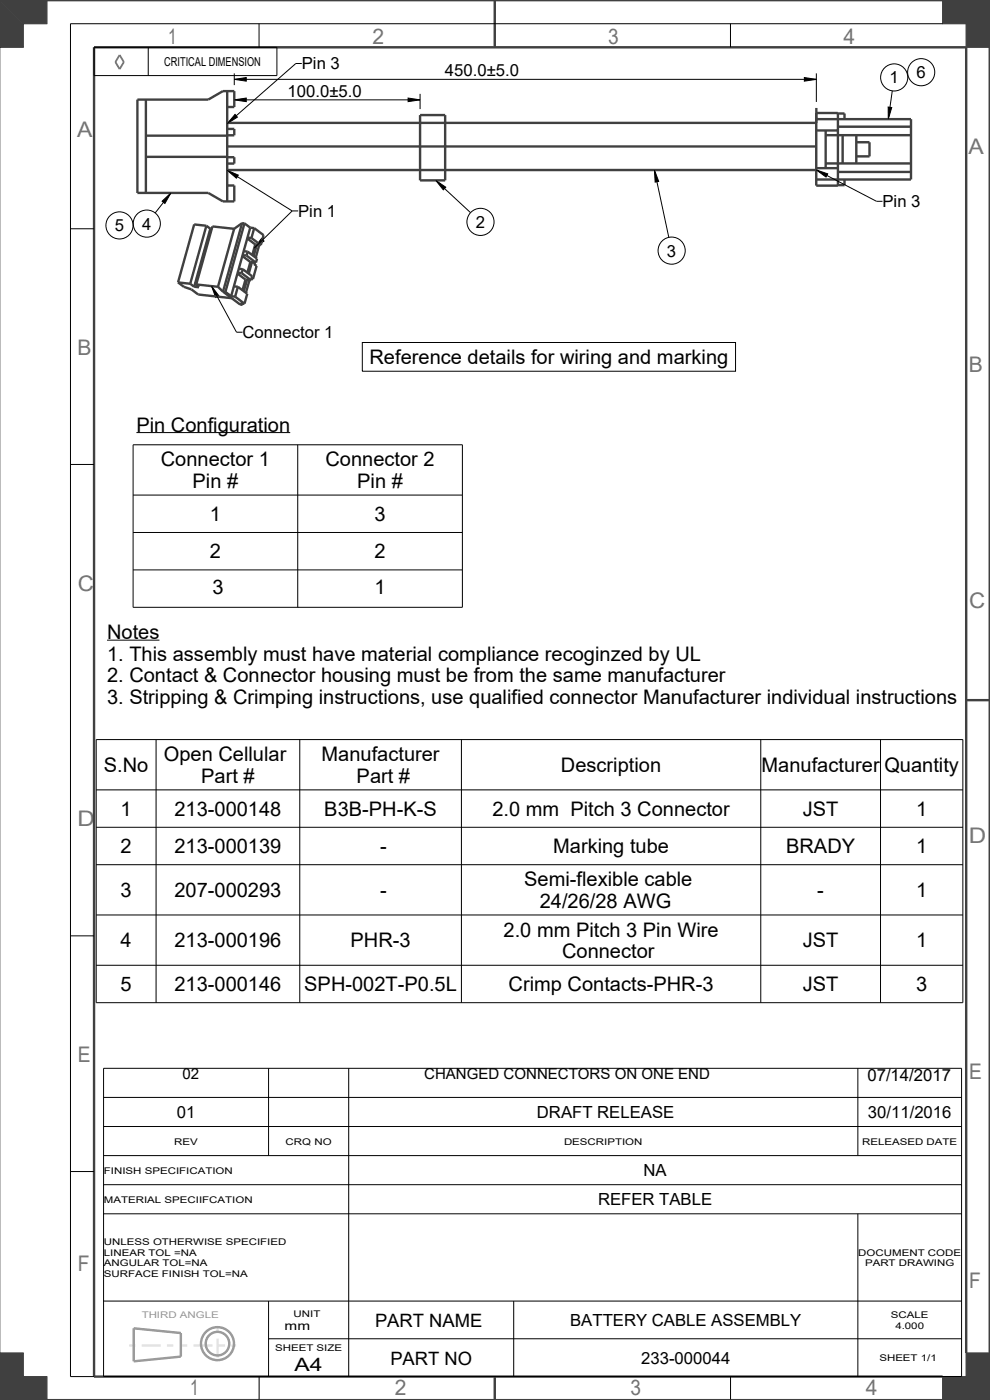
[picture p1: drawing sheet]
<svg xmlns="http://www.w3.org/2000/svg" width="210mm" height="297mm" viewBox="0 0 210 297" stroke-linecap="round" stroke-linejoin="round" font-family="sans-serif">
<path d="M-.1 0h10v5h-5v5h-5" fill="none" stroke="#969696" stroke-width=".21"/>
<path d="M4.9 5v5h-5z" fill="#404040"/>
<path d="M4.9 5v5h-4.9z" fill="none" stroke="#404040" stroke-width=".21"/>
<path d="M9.9 0v5h-5z" fill="#404040"/>
<path d="M9.9 0v5h-5z" fill="none" stroke="#404040" stroke-width=".21"/>
<path d="M-.1 0h10l-5 5z" fill="#404040"/>
<path d="M0 0h9.9l-5 5z" fill="none" stroke="#404040" stroke-width=".21"/>
<path d="M-.1 0l5 5-5 5z" fill="#404040"/>
<path d="M-.1 0l5 5-4.9 5" fill="none" stroke="#404040" stroke-width=".21"/>
<path d="M0 287h4.9v5h5v5h-10" fill="none" stroke="#969696" stroke-width=".21"/>
<path d="M4.9 292h5v5z" fill="#404040"/>
<path d="M4.9 292h5v5z" fill="none" stroke="#404040" stroke-width=".21"/>
<path d="M-.1 287h5v5z" fill="#404040"/>
<path d="M-.1 287h5v5z" fill="none" stroke="#404040" stroke-width=".21"/>
<path d="M-.1 287l5 5-5 5z" fill="#404040"/>
<path d="M-.1 287l5 5-4.9 5" fill="none" stroke="#404040" stroke-width=".21"/>
<path d="M4.9 292l5 5h-10z" fill="#404040"/>
<path d="M-.1 297l5-5 5 5z" fill="none" stroke="#404040" stroke-width=".21"/>
<path d="M204.9 287h5v10h-10v-5h5z" fill="none" stroke="#969696" stroke-width=".21"/>
<path d="M204.9 287h5l-5 5z" fill="#404040"/>
<path d="M204.9 287h5l-5 5z" fill="none" stroke="#404040" stroke-width=".21"/>
<path d="M199.9 292h5l-5 5z" fill="#404040"/>
<path d="M199.9 292h5l-5 5z" fill="none" stroke="#404040" stroke-width=".21"/>
<path d="M204.9 292l5 5h-10z" fill="#404040"/>
<path d="M204.9 292l5 5h-10z" fill="none" stroke="#404040" stroke-width=".21"/>
<path d="M204.9 292l5-5v10z" fill="#404040"/>
<path d="M204.9 292l5-5v10z" fill="none" stroke="#404040" stroke-width=".21"/>
<path d="M199.9 0h10v10h-5v-5h-5z" fill="none" stroke="#969696" stroke-width=".21"/>
<path d="M199.9 0l5 5h-5z" fill="#404040"/>
<path d="M199.9 0l5 5h-5z" fill="none" stroke="#404040" stroke-width=".21"/>
<path d="M204.9 5l5 5h-5z" fill="#404040"/>
<path d="M204.9 5l5 5h-5z" fill="none" stroke="#404040" stroke-width=".21"/>
<path d="M204.9 5l5-5v10z" fill="#404040"/>
<path d="M204.9 5l5-5v10z" fill="none" stroke="#404040" stroke-width=".21"/>
<path d="M199.9 0h10l-5 5z" fill="#404040"/>
<path d="M199.9 0h10l-5 5z" fill="none" stroke="#404040" stroke-width=".21"/>
<path d="M25.4 11.7l.9 1.5-.9 1.5-.9-1.5z" fill="none" stroke="#727272" stroke-width=".38"/>
<g fill="#000">
<path d="M49.7 16.8l2.5-.3v.7zM170.6 16.5l2.6 .3-2.6 .4zM48.2 36.1l2.3 1.1-.4 .6zM49.9 24.3l.5 .5-2.2 1.4zM49.7 21.2l2.5-.4v.8zM86.6 20.8l2.5 .4-2.5 .4zM92.4 38.3l2.2 1.4-.6 .6zM138.8 36.1l.9 2.4-.7 .1zM173.1 36l2.5 .9-.4 .7zM188.4 22.7l.8 .1-.8 2.5zM34.4 42.7l1.9-1.8-1.3 2.3zM55.5 50.6l.5 .5-2.1 1.5z"/>
<path d="M44.9 60.7l1.5 2-.6 .4z"/>
</g>
<g fill="none" stroke="#000" stroke-width=".21">
<path d="M19.9 10h38.8v6h-38.8zM31.4 10v6M49.7 16.8l2.5-.3v.7zM49.7 15.6v2.5M49.7 16.8h123.5M54.9 5v5M64 13.5h-1.2l-14.6 12.7M89.1 19.9v3.2M154.9 5v5M170.6 16.5l2.6 .3-2.6 .4zM173.2 15.6v6M189.3 19.3l-.9 6"/>
<path d="M199.9 5h-185v287h5M48.2 36.1l2.3 1.1-.4 .6zM48.2 36.1l13.8 8.6M49.7 21.2l2.5-.4v.8zM49.7 21.2h39.4M49.9 24.3l.5 .5-2.2 1.4zM86.6 20.8l2.5 .4-2.5 .4zM92.4 38.3l2.2 1.4-.6 .6zM92.4 38.3l7.4 6.8M138.8 36.1l.9 2.4-.7 .1zM138.8 36.1l3.1 14.3M173.1 36l2.5 .9-.4 .7z"/>
<path d="M173.1 36l12.8 6.7h1.3M188.4 22.7l.8 .1-.8 2.5zM14.9 48.5h5M34.4 42.7l1.9-1.8-1.3 2.3zM36.3 40.9l-3.4 4.3M55.5 50.6l.5 .5-2.1 1.5zM62 44.7h1.2M62 44.7l-8.1 7.9M44.9 60.7l1.5 2-.6 .4zM44.9 60.7l5.3 9.8h1.2M76.9 72.7h79.1v6.1h-79.1zM14.9 98.5h5"/>
<path d="M28.2 94.4h69.9v34.4h-69.9zM28.9 91.8h32.7M63.2 94.4v34.4M28.2 105h69.9M28.2 113h69.9M22.7 135.8h11.1M28.2 120.9h69.9M20.4 156.9h183.8v55.8h-183.8zM33.1 156.9v55.8M63.6 156.9v55.8M97.9 156.9v55.8M161.4 156.9v55.8"/>
<path d="M186.8 156.9v55.8M20.4 167.6h183.8M20.4 175.5h183.8M14.9 198.5h5M20.4 183.4h183.8M20.4 194.1h183.8M20.4 204.8h183.8M22 226.6h182v65.4h-182zM22 232.8h182M22 239h182M57 226.6v18.6M74 226.6v65.4"/>
<path d="M182 226.6v18.6M14.9 248.5h5M22 245.2h182M22 251.3h182M22 257.5h182M182 257.5v34.5M22 276h182M57 276v16M109 276v16M55 291.9v5M57 284h147M155 291.9v5"/>
<circle cx="189.7" cy="16.4" r="2.88"/>
<circle cx="195.4" cy="15.3" r="2.88"/>
<circle cx="25.3" cy="47.8" r="2.88"/>
<circle cx="31.1" cy="47.4" r="2.88"/>
<circle cx="101.9" cy="47.1" r="2.88"/>
<circle cx="142.5" cy="53.2" r="2.88"/>
</g>
<g fill="none" stroke="#404040" stroke-width=".51">
<path d="M-.1 0h210v297h-210M48.2 19.3v23.4M104.9 0v10M30.9 21.1v19.8M30.9 33.3h17.3M30.9 28.8h17.3M48.2 33.4h1.5v1.3h-1.5M48.2 27.4h1.5v1.3h-1.5M48.2 22.7h1.5v-3.4h-2.4l-3.1 1.8h-15.1v19.8h15.1l3.1 1.8h2.4v-3.3h-1.5M48.2 36.1h125.1M48.2 31.1h125.1M48.2 26.1h125.1"/>
<path d="M89.1 24.4h5.3v13.9h-5.3zM173.1 25.3h20.1v12.8h-20.1M173.1 35.7h4.6M173.1 27.7h4.6M173.2 22.9l-.1 16.5h4.6v-15.4h-4.6M173.3 24.3h.1M175.1 27.7v8M175.1 34.7h18.1M175.1 28.7h18.1M177.7 36.5h15.5M177.7 24.1h1.4v1.2M177.7 26.9h15.5"/>
<path d="M178.7 28.7v6M179.1 38.1v1.2h-1.4M181.6 28.7v6M181.6 30.2h2.8v3h-2.8M37.8 59.9l1.2 1 1.6 .5 1.4 1.1 7.2 .8M37.8 59.9l2.5 .3M43.8 47.9l-2.6-.3-3.4 12.3M43.8 47.9l-3.5 12.3M43.8 47.9l.8 .6M44.6 48.5l-3.4 12.3M44.6 48.5l.3 .1M49.7 48.5l-4.6-.5-3.5 12.3"/>
<path d="M49.7 48.5l-3.5 12.3M50.4 58l1.7 1.3M50.4 57.9h.9M50.7 57l.8 .1M51.3 57.9l2 1.5M51.4 47.3l-1.7 1.2M51.4 47.3l-4.1 14.6M51.4 47.3l.5 .1M51.4 54.3l1.7 1.3M51.5 54.1l.8 .1M51.5 57.1l2 1.5-.2 .8M51.5 57.1l-.2 .8"/>
<path d="M51.7 53.3l.8 .1M51.9 47.4l-4.1 14.5M51.9 47.4l1.2 .9M52.1 59.3l1.2 .1M52.1 59.3l-.7 2.3M52.3 54.2l2 1.5M52.4 59.3l-.7 2.5M52.4 50.6l1.7 1.3M52.5 50.4l.8 .1M52.5 53.4l-.2 .8M52.5 53.4l2 1.5-.2 .8M52.9 59.4l-.7 2.7"/>
<path d="M53.1 48.3l-4.1 14.5M53.1 48.3l.8 .1M53.1 55.6l1.2 .1M53.1 55.6l-.6 2.2M53.3 59.2h.4M53.3 50.5l2 1.5M53.4 59l.3 .2M53.4 55.6l-.6 2.5M53.9 48.4l-.6 2.1M53.9 48.4l2 1.5-.6 2.1M54 55.7l-.1 .3 .5 .4-.7 2.8M54.1 51.9l1.2 .1"/>
<path d="M54.1 51.9l-.6 2.2M54.5 51.9l-.7 2.4M55 51.9l-.8 2.8M40.3 60.2l.9 .6M41.6 60.3l.6 .6-1-.1M41.6 60.3l4.6 .5M46.2 60.8l1.1 1.1M47.3 61.9l3.6 2.7 .6 .1M47.3 61.9h.5M47.8 61.9l1.2 .9M49 62.8l.9 .1M49.6 60.7l.9 .1"/>
<path d="M49.9 62.9l2 1.5M50.5 60.8l1.9 1.5-.5 2.1M50.5 60.8l-.6 2.1M51.5 64.4v.3M51.9 64.4l-.9-.1 .5 .4M204.9 148.5h5M104.9 292v5M204.9 287v-277h-185v282h180"/>
</g>
<path d="M27.4 285.4h9.4M38.4 285.4l11.7 .1M46.2 281.3v8" fill="none" stroke="#e3e3e3" stroke-width=".51" stroke-dasharray="1.3 1.3 4 1.3" stroke-linecap="butt"/>
<g fill="none" stroke="#969696" stroke-width=".51">
<path d="M28.4 281.8l10 1v5l-10 1z"/>
<circle cx="46.1" cy="285" r="3.5"/>
<circle cx="46.1" cy="285" r="2.5"/>
</g>
<g font-size="4.6" fill="#727272">
<text x="35.6" y="9.3">1</text>
<text x="79" y="9.3">2</text>
<text x="129" y="9.3">3</text>
<text x="179" y="9.3">4</text>
<text x="16.4" y="29">A</text>
<text x="205.4" y="32.6">A</text>
<text x="16.5" y="75.3">B</text>
<text x="205.5" y="78.9">B</text>
<text x="16.5" y="125.3">C</text>
<text x="205.6" y="128.9">C</text>
<text x="16.5" y="175.3">D</text>
<text x="205.5" y="178.9">D</text>
<text x="16.5" y="225.3">E</text>
<text x="205.6" y="228.9">E</text>
<text x="16.5" y="269.5">F</text>
<text x="205.6" y="273.1">F</text>
<text x="40.4" y="296">1</text>
<text x="83.7" y="296">2</text>
<text x="133.7" y="296">3</text>
<text x="183.7" y="296">4</text>
</g>
<g font-size="4.3">
<text x="78.4" y="77.2">Reference details for wiring and marking</text>
<text x="28.9" y="91.5">Pin Configuration</text>
<text x="34.1" y="98.9">Connector 1</text>
<text x="69" y="98.9">Connector 2</text>
<text x="40.8" y="103.5">Pin #</text>
<text x="75.8" y="103.5">Pin #</text>
<text x="44.5" y="110.5">1</text>
<text x="79.4" y="110.5">3</text>
<text x="44.5" y="118.5">2</text>
<text x="79.4" y="118.5">2</text>
<text x="45.1" y="125.9">3</text>
<text x="79.4" y="125.9">1</text>
<text x="22.7" y="135.6">Notes</text>
<text x="22.7" y="140.2">1. This assembly must have material compliance recoginzed by UL</text>
<text x="22.7" y="144.7">2. Contact &amp; Connector housing must be from the same manufacturer</text>
<text x="22.7" y="149.3">3. Stripping &amp; Crimping instructions, use qualified connector Manufacturer individual instructions</text>
<text x="34.8" y="161.5">Open Cellular</text>
<text x="68.2" y="161.5">Manufacturer</text>
<text x="22" y="163.8">S.No</text>
<text x="42.7" y="166">Part #</text>
<text x="75.6" y="166">Part #</text>
<text x="119" y="163.8">Description</text>
<text x="161.5" y="163.8">Manufacturer</text>
<text x="187.6" y="163.8">Quantity</text>
<text x="25.6" y="173.1">1</text>
<text x="37" y="173.1">213-000148</text>
<text x="68.8" y="173.1">B3B-PH-K-S</text>
<text x="104.5" y="173.1">2.0 mm Pitch 3 Connector</text>
<text x="170.3" y="173.1">JST</text>
<text x="194.3" y="173.1">1</text>
<text x="25.6" y="181">2</text>
<text x="37" y="181">213-000139</text>
<text x="80.6" y="181">-</text>
<text x="117.3" y="181">Marking tube</text>
<text x="166.8" y="181">BRADY</text>
<text x="194.3" y="181">1</text>
<text x="25.6" y="190.3">3</text>
<text x="37" y="190.3">207-000293</text>
<text x="80.6" y="190.3">-</text>
<text x="111.2" y="188">Semi-flexible cable</text>
<text x="173.4" y="190.3">-</text>
<text x="194.3" y="190.3">1</text>
<text x="114.5" y="192.6">24/26/28 AWG</text>
<text x="25.6" y="201">4</text>
<text x="37" y="201">213-000196</text>
<text x="74.4" y="201">PHR-3</text>
<text x="106.8" y="198.7">2.0 mm Pitch 3 Pin Wire</text>
<text x="119.2" y="203.3">Connector</text>
<text x="170.3" y="201">JST</text>
<text x="194.3" y="201">1</text>
<text x="25.6" y="210.3">5</text>
<text x="37" y="210.3">213-000146</text>
<text x="64.5" y="210.3">SPH-002T-P0.5L</text>
<text x="107.9" y="210.3">Crimp Contacts-PHR-3</text>
<text x="170.3" y="210.3">JST</text>
<text x="194.3" y="210.3">3</text>
</g>
<g font-size="3.9">
<text x="79.6" y="281.5">PART NAME</text>
<text x="62.5" y="290.8">A4</text>
<text x="82.8" y="289.5">PART NO</text>
</g>
<g font-size="3.5">
<text x="64" y="14.7">Pin 3</text>
<text x="94.4" y="16.2">450.0±5.0</text>
<text x="188.7" y="17.7">1</text>
<text x="194.4" y="16.6">6</text>
<text x="61" y="20.5">100.0±5.0</text>
<text x="63.2" y="46">Pin 1</text>
<text x="187.2" y="44">Pin 3</text>
<text x="24.4" y="49.1">5</text>
<text x="30.2" y="48.7">4</text>
<text x="100.9" y="48.3">2</text>
<text x="141.5" y="54.4">3</text>
<text x="51.4" y="71.7">Connector 1</text>
<text x="184" y="229.3">07/14/2017</text>
<text x="37.5" y="237.2">01</text>
<text x="113.9" y="237.2">DRAFT RELEASE</text>
<text x="184.1" y="237.2">30/11/2016</text>
<text x="136.5" y="249.5">NA</text>
<text x="126.9" y="255.7">REFER TABLE</text>
<text x="120.9" y="281.3">BATTERY CABLE ASSEMBLY</text>
<text x="136" y="289.3">233-000044</text>
</g>
<g font-size="3.2">
<text x="38.7" y="229">02</text>
<text x="90" y="229">CHANGED CONNECTORS ON ONE END</text>
</g>
<g font-size="2.6">
<text x="34.9" y="14">CRITICAL DIMENSION</text>
<text x="60.4" y="282.2">mm</text>
</g>
<g font-size="2">
<text x="37" y="242.8">REV</text>
<text x="60.6" y="242.8">CRQ NO</text>
<text x="119.6" y="242.8">DESCRIPTION</text>
<text x="182.9" y="242.8">RELEASED DATE</text>
<text x="22" y="249">FINISH SPECIFICATION</text>
<text x="22" y="255.2">MATERIAL SPECIIFCATION</text>
<text x="22" y="264.1">UNLESS OTHERWISE SPECIFIED</text>
<text x="22" y="266.4">LINEAR TOL =NA</text>
<text x="22" y="268.6">ANGULAR TOL=NA</text>
<text x="182.1" y="266.4">DOCUMENT CODE</text>
<text x="183.5" y="268.6">PART DRAWING</text>
<text x="22" y="270.9">SURFACE FINISH TOL=NA</text>
<text x="62.3" y="279.3">UNIT</text>
<text x="189" y="279.6">SCALE</text>
<text x="189.9" y="281.9">4.000</text>
<text x="58.4" y="286.7">SHEET SIZE</text>
<text x="186.5" y="288.8">SHEET 1/1</text>
</g>
<text font-size="2" fill="#969696" x="30.1" y="279.5">THIRD ANGLE</text>
</svg>
